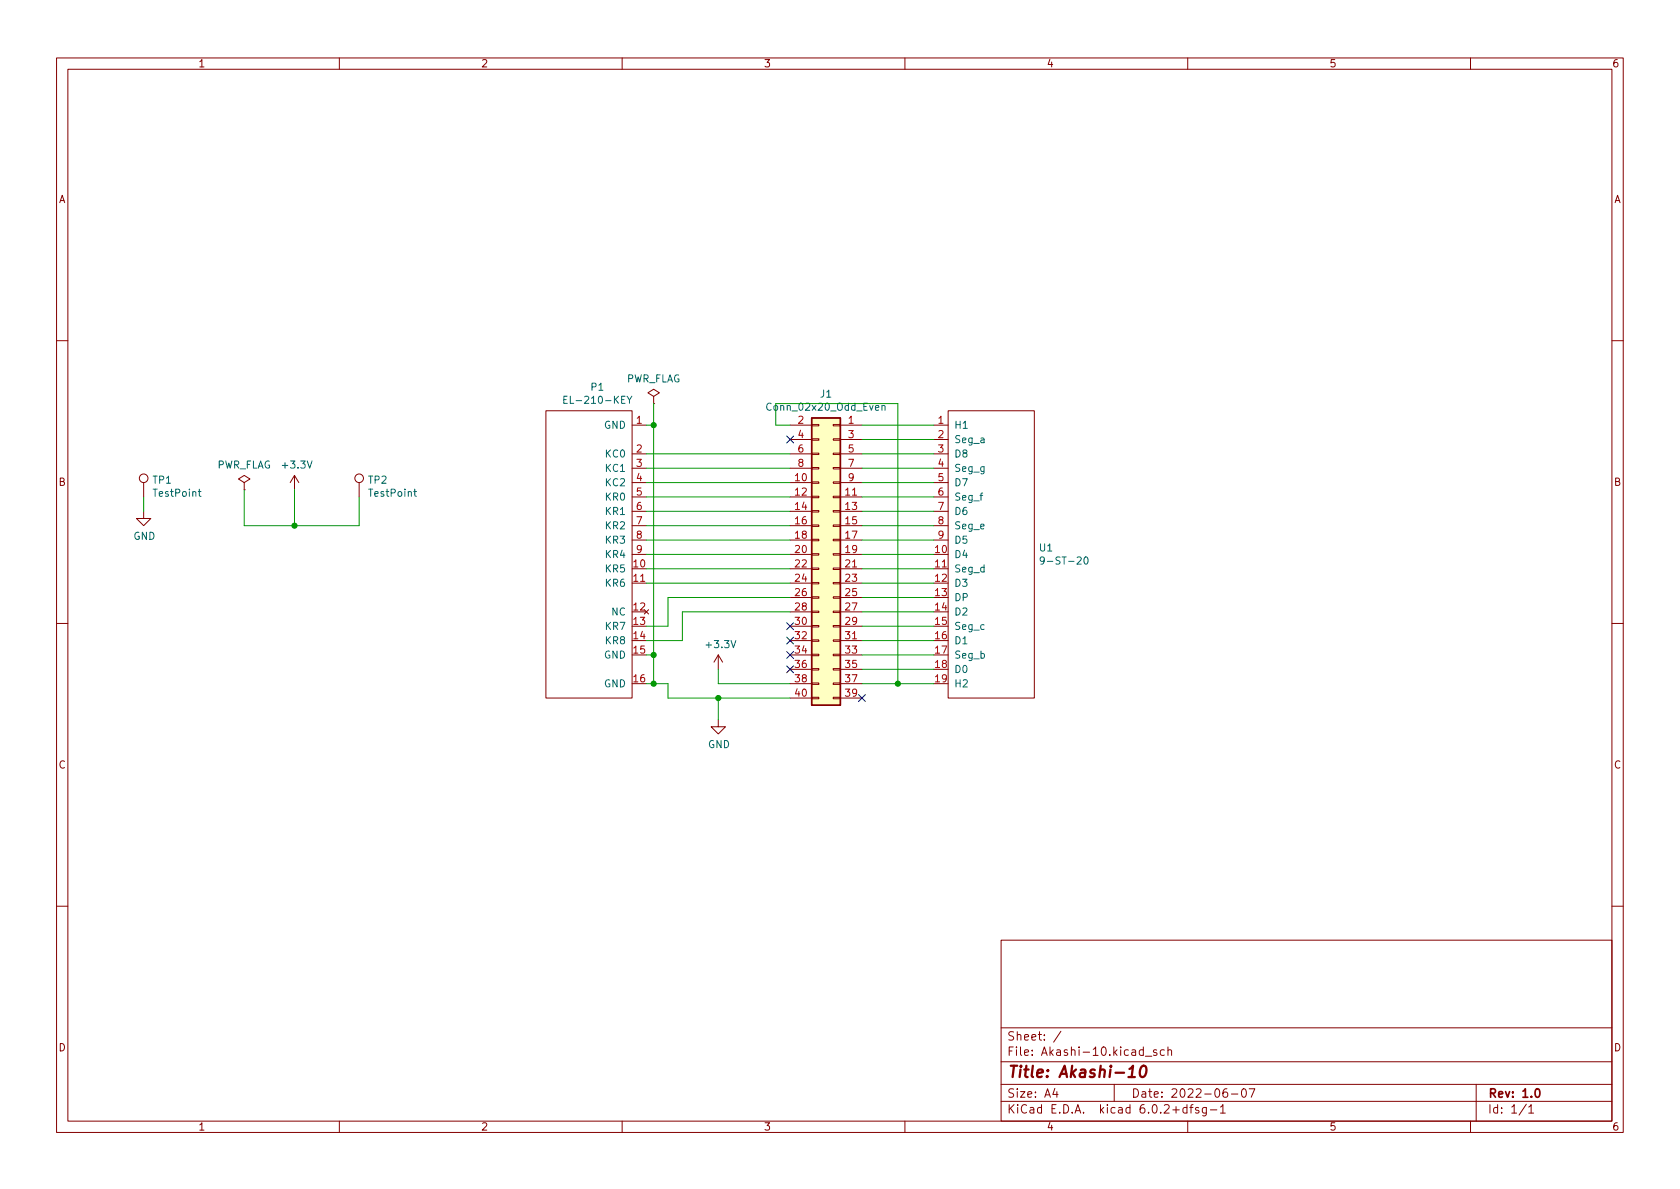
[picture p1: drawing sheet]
<svg xmlns="http://www.w3.org/2000/svg" width="297mm" height="210mm" viewBox="0 0 297 210" stroke-linecap="round" stroke-linejoin="round" font-family="sans-serif">
<g fill="none" stroke="#840000" stroke-width=".18">
<path d="M10 10.2h277v190.1h-277zM12 12.2h273v186.1h-273zM60 10.2v2M110 10.2v2M160 10.2v2M210 10.2v2M260 10.2v2M10 60.2h2M96.5 72.6h15.3v50.8h-15.3zM111.8 75.2h2.5M115.6 70.1l1-.6-1-.7-1 .7 1 .6v1.3M115.6 71.4h.1"/>
<path d="M139.7 75.2h3.8M139.7 77.7h3.8M143.5 77.6h1.3v.2h-1.3zM143.5 75.1h1.3v.2h-1.3zM147.3 77.6h1.3v.2h-1.3zM147.3 75.1h1.3v.2h-1.3zM148.6 75.2h3.8M148.6 77.7h3.8M165.1 75.2h2.5M165.1 77.7h2.5M167.6 72.6h15.3v50.8h-15.3zM285 60.2h2"/>
<path d="M25.4 90.4v1.3h1.3l-1.3 1.3-1.3-1.3h1.3M25.4 85.3v2.6M43.2 85.3l1-.6-1-.6-1 .6 1 .6v1.3M43.2 86.6h.1M52.1 84.1l-.8 1.2M52.1 84.1v2.5M52.1 84.1l.7 1.2M63.5 85.3v2.6M111.8 80.3h2.5M111.8 82.8h2.5M111.8 85.3h2.5M111.8 87.9h2.5"/>
<path d="M111.8 90.4h2.5M111.8 93h2.5M111.8 95.5h2.5M111.8 98h2.5M139.7 80.3h3.8M139.7 82.8h3.8M139.7 85.3h3.8M139.7 87.9h3.8M139.7 90.4h3.8M139.7 93h3.8M139.7 95.5h3.8M139.7 98h3.8"/>
<path d="M143.5 97.9h1.3v.3h-1.3zM143.5 95.4h1.3v.2h-1.3zM143.5 92.8h1.3v.3h-1.3zM143.5 90.3h1.3v.2h-1.3zM143.5 87.8h1.3v.2h-1.3zM143.5 85.2h1.3v.3h-1.3zM143.5 82.7h1.3v.2h-1.3zM143.5 80.1h1.3v.3h-1.3zM147.3 97.9h1.3v.3h-1.3zM147.3 95.4h1.3v.2h-1.3zM147.3 92.8h1.3v.3h-1.3zM147.3 90.3h1.3v.2h-1.3z"/>
<path d="M147.3 87.8h1.3v.2h-1.3zM147.3 85.2h1.3v.3h-1.3zM147.3 82.7h1.3v.2h-1.3zM147.3 80.1h1.3v.3h-1.3zM148.6 80.3h3.8M148.6 82.8h3.8M148.6 85.3h3.8M148.6 87.9h3.8M148.6 90.4h3.8M148.6 93h3.8M148.6 95.5h3.8M148.6 98h3.8"/>
<path d="M165.1 80.3h2.5M165.1 82.8h2.5M165.1 85.3h2.5M165.1 87.9h2.5M165.1 90.4h2.5M165.1 93h2.5M165.1 95.5h2.5M10 110.2h2M111.8 103.1h2.5M113.9 107.8l.8 .8M114.7 107.8l-.8 .8M127 115.8l-.8 1.3"/>
<path d="M127 115.8v2.6M127 115.8l.8 1.3M139.7 100.6h3.8M139.7 103.1h3.8M139.7 105.7h3.8M139.7 108.2h3.8M139.7 110.7h3.8M139.7 113.3h3.8M139.7 115.8h3.8M139.7 118.4h3.8M143.5 118.2h1.3v.3h-1.3zM143.5 115.7h1.3v.2h-1.3z"/>
<path d="M143.5 113.2h1.3v.2h-1.3zM143.5 110.6h1.3v.3h-1.3zM143.5 108.1h1.3v.2h-1.3zM143.5 105.5h1.3v.3h-1.3zM143.5 103h1.3v.2h-1.3zM143.5 100.5h1.3v.2h-1.3zM147.3 118.2h1.3v.3h-1.3zM147.3 115.7h1.3v.2h-1.3zM147.3 113.2h1.3v.2h-1.3zM147.3 110.6h1.3v.3h-1.3zM147.3 108.1h1.3v.2h-1.3zM147.3 105.5h1.3v.3h-1.3z"/>
<path d="M147.3 103h1.3v.2h-1.3zM147.3 100.5h1.3v.2h-1.3zM148.6 100.6h3.8M148.6 103.1h3.8M148.6 105.7h3.8M148.6 108.2h3.8M148.6 110.7h3.8M148.6 113.3h3.8M148.6 115.8h3.8M148.6 118.4h3.8M165.1 100.6h2.5M285 110.2h2"/>
<path d="M127 127.2v1.3h1.3l-1.3 1.3-1.3-1.3h1.3M139.7 120.9h3.8M139.7 123.4h3.8M143.5 123.3h1.3v.3h-1.3zM143.5 120.8h1.3v.2h-1.3zM147.3 123.3h1.3v.3h-1.3zM147.3 120.8h1.3v.2h-1.3zM148.6 120.9h3.8M148.6 123.4h3.8M10 160.2h2M177 166.3h108v32h-108zM285 160.2h2"/>
<path d="M60 198.3v2M110 198.3v2M160 198.3v2M177 194.8h108M177 191.8h108M177 187.8h108M177 181.8h108M186.5 192.5l-.4 1h1M186.9 193v1M187.6 182.4l-1.3 1.9M197 191.8v3M202.5 186.8h1.1"/>
<path d="M204.5 185.7l-.4-.1-.2 .2 .1 .3 .5 .1v.4h-.6M205.9 185.7l-.5-.1-.3 .3v.4l.2 .3h.6M206.5 185.8l.2-.2 .4 .1v.9M206.5 185.1v1.5M209.9 195.9l-.5-.1-.3 .3v.4l.2 .3h.6M209.9 195.3v1.5M210 198.3v2M210.4 195.8h.5M210.9 195.3l-.3 .2v1.3M211.9 195.9l-.3-.1-.2 .2v.3l.5 .1v.4h-.5M213.3 195.8v1.2l-.3 .3h-.4M213.3 195.9l-.4-.1-.3 .3v.4l.1 .3h.6"/>
<path d="M214 196.3h1.1M215.8 195.8l.4-.5v1.5M215.8 196.8h.8M216.9 192.5a.59 .59 0 0 0-.7 .7v.5l.2 .3h.4l.2-.1 .1-.5-.2-.2-.4-.1-.3 .3M217.7 193.5h1.2M219.7 192.6l.2-.1a.81 .81 0 0 1 .5 .7 .81 .81 0 0 1-.3 .8h-.1a.81 .81 0 0 1-.6-.6 .81 .81 0 0 1 .3-.8zM220.9 192.5h1l-.7 1.5M260 198.3v2M261 191.8v6.5M269.9 195.3l-1.3 1.9M270.3 195.8l.4-.5v1.5M270.3 196.8h.9"/>
<circle cx="25.4" cy="84.6" r=".76"/>
<circle cx="63.5" cy="84.6" r=".76"/>
</g>
<path d="M271.6 192.6l.2-.1a.82 .82 0 0 1 .6 .7 .82 .82 0 0 1-.3 .8h-.2a.81 .81 0 0 1-.6-.6 .81 .81 0 0 1 .3-.8z" fill="none" stroke="#840000" stroke-width=".3"/>
<path d="M199.5 190.5h1.2M199.7 189l.6-.5-.2 2M201.8 188.7a.46 .46 0 0 1 .5-.2 .46 .46 0 0 1 .4 .3 1.15 1.15 0 0 1-.8 1.7l-.2-.1a1.54 1.54 0 0 1 .1-1.7z" fill="none" stroke="#840000" stroke-width=".4"/>
<path d="M99.7 70.7h.4M100.3 70.1h-.6v1.2h.6M110.9 70.1l.4 .6 .4-.6M111.3 70.7v.6M155.9 71.8l.2-.1 .3 .1 .1 .8M155.9 71.7v.9M35.1 86.9h.4M35.2 86.5v1.1l.3 .2M73.2 86.9h.4M73.3 86.5v1.1l.3 .2M184.6 99l-.2 .3-.4-.1-.1-.2 .1-.5h.4l.2 .1a.84 .84 0 0 1-.3 1.2h-.3M191.8 98.6l.2-.1a.68 .68 0 0 1 .4 .6 .68 .68 0 0 1-.4 .7l-.2-.2-.1-.3z" fill="none" stroke="#006464" stroke-width=".18"/>
<path d="M143.5 73.9h5.1v50.8h-5.1z" fill="#ffffc2" stroke="#ffffc2" stroke-width=".18"/>
<path d="M143.5 73.9h5.1v50.8h-5.1z" fill="none" stroke="#840000" stroke-width=".25"/>
<g fill="none" stroke="#009600" stroke-width=".18">
<path d="M114.3 75.2h1.3M115.6 71.4v49.5M139.7 75.2h-2.5v-3.8h21.5v49.5M152.4 75.2h12.7M152.4 77.7h12.7M25.4 87.9v2.5M43.2 86.6v6.4h20.3v-5.1M52.1 86.6v6.4M114.3 98h25.4M114.3 95.5h25.4M114.3 93h25.4M114.3 85.3h25.4"/>
<path d="M114.3 87.9h25.4M114.3 82.8h25.4M114.3 90.4h25.4M114.3 80.3h25.4M152.4 98h12.7M152.4 95.5h12.7M152.4 93h12.7M152.4 85.3h12.7M152.4 87.9h12.7M152.4 82.8h12.7M152.4 90.4h12.7M152.4 80.3h12.7"/>
<path d="M114.3 115.8h1.3M114.3 100.6h25.4M114.3 103.1h25.4M127 118.4v2.5h12.7M139.7 105.7h-21.6v5h-3.8M139.7 108.2h-19.1v5.1h-6.3M152.4 115.8h12.7M152.4 110.7h12.7M152.4 113.3h12.7M152.4 118.4h12.7M152.4 108.2h12.7M152.4 100.6h12.7"/>
<path d="M152.4 103.1h12.7M152.4 105.7h12.7M114.3 120.9h3.8v2.5h21.6M127 123.4v3.8M152.4 120.9h12.7"/>
</g>
<path d="M139.1 77.1l1.2 1.2M140.3 77.1l-1.2 1.2M139.1 115.2l1.2 1.2M139.1 117.7l1.2 1.3M139.1 110.1l1.2 1.2M139.1 112.7l1.2 1.2M140.3 115.2l-1.2 1.2M140.3 117.7l-1.2 1.3M140.3 110.1l-1.2 1.2M140.3 112.7l-1.2 1.2M151.8 122.8l1.2 1.2M153 122.8l-1.2 1.2" fill="none" stroke="#000084" stroke-width=".18"/>
<g fill="#009600" stroke="#009600" stroke-width=".18">
<circle cx="52.1" cy="93" r=".46"/>
<circle cx="115.6" cy="120.9" r=".46"/>
<circle cx="115.6" cy="115.8" r=".46"/>
<circle cx="115.6" cy="75.2" r=".46"/>
<circle cx="127" cy="123.4" r=".46"/>
<circle cx="158.7" cy="120.9" r=".46"/>
</g>
<text font-size="2.8" fill="#840000" x="178" y="190.6">Title: Akashi-10</text>
<g font-size="2.1" fill="#840000">
<text x="178" y="184">Sheet: /</text>
<text x="178" y="186.7">File: Akashi-10.kicad_sch</text>
<text x="178" y="196.9">KiCad E.D.A. kicad 6.0.2+dfsg-1</text>
<text x="178" y="194.1">Size: A4</text>
<text x="200" y="194.1">Date: 2022-06-07</text>
<text x="263" y="194.1">Rev: 1.0</text>
<text x="263" y="196.9">Id: 1/1</text>
</g>
<g font-size="1.8" fill="#840000">
<text x="35" y="11.9">1</text>
<text x="85" y="11.9">2</text>
<text x="135" y="11.9">3</text>
<text x="185" y="11.9">4</text>
<text x="235" y="11.9">5</text>
<text x="285" y="11.9">6</text>
<text x="10.3" y="35.9">A</text>
<text x="285.3" y="35.9">A</text>
<text x="10.3" y="85.9">B</text>
<text x="285.3" y="85.9">B</text>
<text x="10.3" y="135.9">C</text>
<text x="285.3" y="135.9">C</text>
<text x="10.3" y="185.9">D</text>
<text x="285.3" y="185.9">D</text>
<text x="35" y="199.9">1</text>
<text x="85" y="199.9">2</text>
<text x="135" y="199.9">3</text>
<text x="185" y="199.9">4</text>
<text x="235" y="199.9">5</text>
<text x="285" y="199.9">6</text>
</g>
<g font-size="1.8" fill="#006464">
<text x="100.6" y="71.4">EL-210-KEY</text>
<text x="104.5" y="69.1">P1</text>
<text x="110.6" y="67.6">PWR_FLAG</text>
<text x="145.1" y="70.3">J1</text>
<text x="106.8" y="75.8">GND</text>
<text x="136" y="72.6">Conn_02x20_Odd_Even</text>
<text x="168.7" y="75.8">H1</text>
<text x="38.2" y="82.8">PWR_FLAG</text>
<text x="50.1" y="82.8">+3.3V</text>
<text x="107.2" y="80.9">KC0</text>
<text x="107.2" y="83.4">KC1</text>
<text x="168.7" y="78.4">Seg_a</text>
<text x="168.7" y="80.9">D8</text>
<text x="168.7" y="83.4">Seg_g</text>
<text x="27.1" y="85.5">TP1</text>
<text x="27.3" y="87.8">TestPoint</text>
<text x="65.2" y="85.5">TP2</text>
<text x="65.4" y="87.8">TestPoint</text>
<text x="107.2" y="86">KC2</text>
<text x="107.2" y="88.5">KR0</text>
<text x="168.7" y="86">D7</text>
<text x="168.7" y="88.5">Seg_f</text>
<text x="23.6" y="95.4">GND</text>
<text x="107.2" y="91.1">KR1</text>
<text x="107.2" y="93.6">KR2</text>
<text x="168.7" y="91.1">D6</text>
<text x="168.7" y="93.6">Seg_e</text>
<text x="107.2" y="101.2">KR5</text>
<text x="107.2" y="96.1">KR3</text>
<text x="107.2" y="98.7">KR4</text>
<text x="168.7" y="98.7">D4</text>
<text x="168.7" y="101.2">Seg_d</text>
<text x="168.7" y="96.1">D5</text>
<text x="183.8" y="97.5">U1</text>
<text x="185" y="99.8">9-ST-20</text>
<text x="107.2" y="103.8">KR6</text>
<text x="168.7" y="103.8">D3</text>
<text x="168.7" y="106.3">DP</text>
<text x="107.2" y="111.4">KR7</text>
<text x="107.2" y="113.9">KR8</text>
<text x="108.2" y="108.8">NC</text>
<text x="168.7" y="108.8">D2</text>
<text x="168.7" y="111.4">Seg_c</text>
<text x="168.7" y="113.9">D1</text>
<text x="106.8" y="116.5">GND</text>
<text x="125" y="114.6">+3.3V</text>
<text x="168.7" y="116.5">Seg_b</text>
<text x="168.7" y="119">D0</text>
<text x="106.8" y="121.5">GND</text>
<text x="168.7" y="121.5">H2</text>
<text x="125.2" y="132.3">GND</text>
</g>
<g font-size="1.8" fill="#a90000">
<text x="112.5" y="74.9">1</text>
<text x="141.1" y="74.9">2</text>
<text x="141.1" y="77.5">4</text>
<text x="150" y="74.9">1</text>
<text x="150" y="77.5">3</text>
<text x="165.9" y="74.9">1</text>
<text x="165.9" y="77.5">2</text>
<text x="112.5" y="80">2</text>
<text x="112.5" y="82.5">3</text>
<text x="141.1" y="80">6</text>
<text x="141.1" y="82.5">8</text>
<text x="150" y="80">5</text>
<text x="150" y="82.5">7</text>
<text x="165.9" y="80">3</text>
<text x="165.9" y="82.5">4</text>
<text x="112.5" y="85.1">4</text>
<text x="112.5" y="87.6">5</text>
<text x="140.6" y="85.1">10</text>
<text x="140.6" y="87.6">12</text>
<text x="149.5" y="87.6">11</text>
<text x="150" y="85.1">9</text>
<text x="165.9" y="85.1">5</text>
<text x="165.9" y="87.6">6</text>
<text x="112.5" y="90.2">6</text>
<text x="112.5" y="92.7">7</text>
<text x="112.5" y="95.2">8</text>
<text x="140.6" y="90.2">14</text>
<text x="140.6" y="92.7">16</text>
<text x="140.6" y="95.2">18</text>
<text x="149.5" y="90.2">13</text>
<text x="149.5" y="92.7">15</text>
<text x="149.5" y="95.2">17</text>
<text x="165.9" y="90.2">7</text>
<text x="165.9" y="92.7">8</text>
<text x="165.9" y="95.2">9</text>
<text x="112" y="100.3">10</text>
<text x="112.5" y="97.8">9</text>
<text x="140.6" y="97.8">20</text>
<text x="140.6" y="100.3">22</text>
<text x="149.5" y="97.8">19</text>
<text x="149.5" y="100.3">21</text>
<text x="165.4" y="97.8">10</text>
<text x="165.4" y="100.3">11</text>
<text x="112" y="102.9">11</text>
<text x="112" y="107.9">12</text>
<text x="140.6" y="102.9">24</text>
<text x="140.6" y="105.4">26</text>
<text x="140.6" y="107.9">28</text>
<text x="149.5" y="102.9">23</text>
<text x="149.5" y="105.4">25</text>
<text x="149.5" y="107.9">27</text>
<text x="165.4" y="102.9">12</text>
<text x="165.4" y="105.4">13</text>
<text x="165.4" y="107.9">14</text>
<text x="112" y="110.5">13</text>
<text x="112" y="113">14</text>
<text x="140.6" y="110.5">30</text>
<text x="140.6" y="113">32</text>
<text x="149.5" y="110.5">29</text>
<text x="149.5" y="113">31</text>
<text x="165.4" y="110.5">15</text>
<text x="165.4" y="113">16</text>
<text x="112" y="115.6">15</text>
<text x="140.6" y="115.6">34</text>
<text x="140.6" y="118.1">36</text>
<text x="149.5" y="115.6">33</text>
<text x="149.5" y="118.1">35</text>
<text x="165.4" y="115.6">17</text>
<text x="165.4" y="118.1">18</text>
<text x="112" y="120.6">16</text>
<text x="140.6" y="120.6">38</text>
<text x="140.6" y="123.2">40</text>
<text x="149.5" y="120.6">37</text>
<text x="149.5" y="123.2">39</text>
<text x="165.4" y="120.6">19</text>
</g>
</svg>
